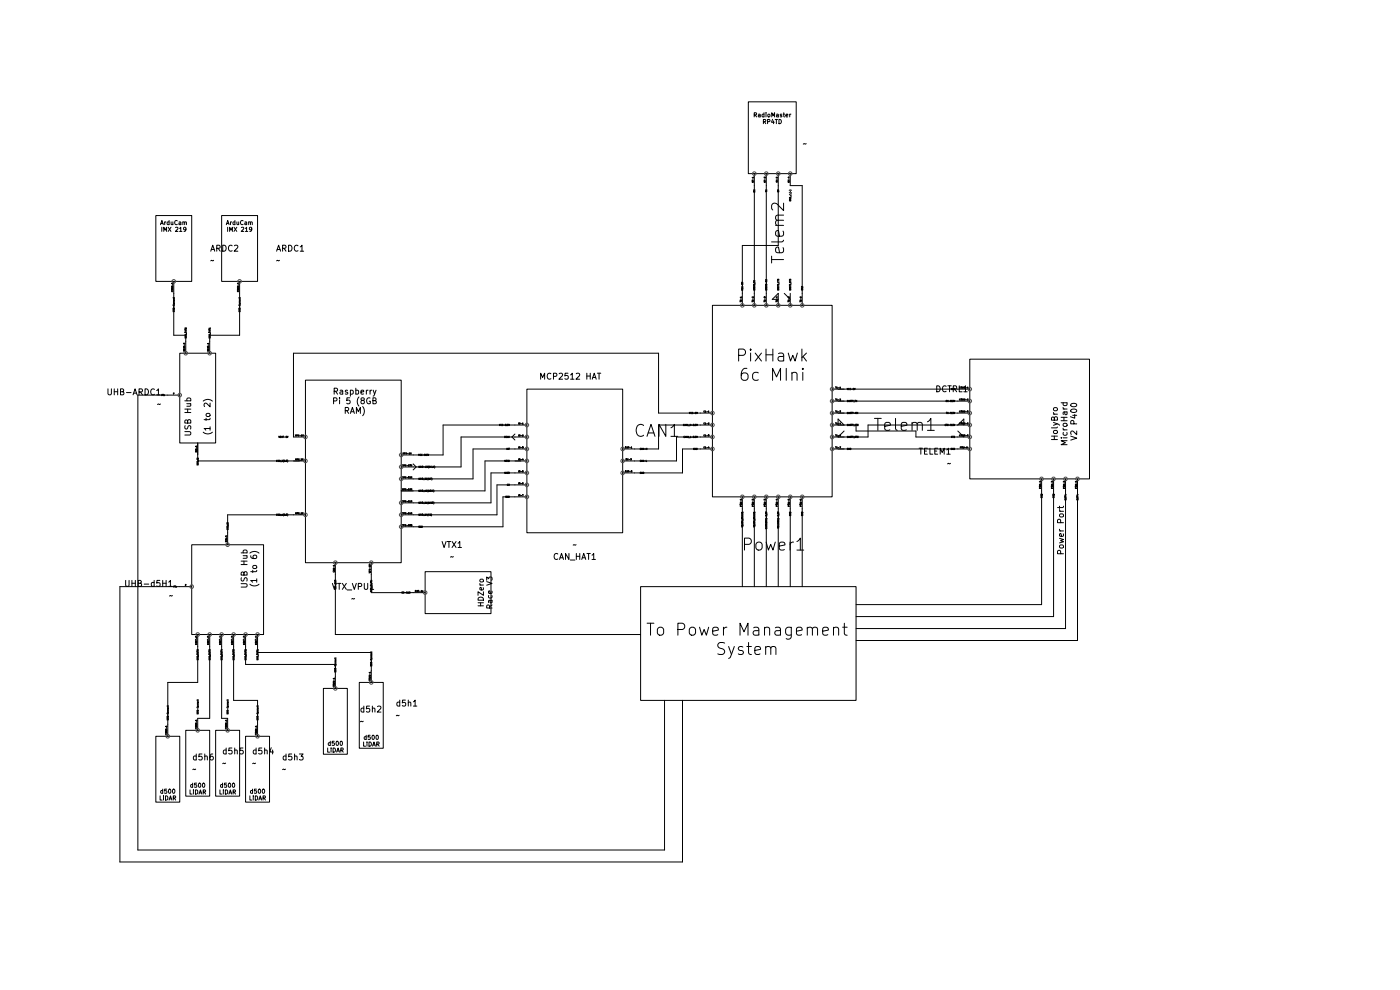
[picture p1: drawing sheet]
(kicad_sch
 (version 20250114)
 (generator "eeschema")
 (generator_version "9.0")
 (paper "A4")
 (lib_symbols
  (symbol "Drone-Components:ArduCam_IMX209"
   (pin_names
    (offset 0.762)) (exclude_from_sim no) (in_bom yes) (on_board yes)
   (property "Reference" "ARDC" (at 0 0 0) (effects (font (size 1.27 1.27))))
   (property "Value" "" (at 0 0 0) (effects (font (size 1.27 1.27))))
   (property "Footprint" "" (at 0 0 0) (effects (font (size 1.27 1.27)) (hide yes)))
   (property "Datasheet" "" (at 0 0 0) (effects (font (size 1.27 1.27)) (hide yes)))
   (property "Description" "" (at 0 0 0) (effects (font (size 1.27 1.27)) (hide yes)))
   (symbol "ArduCam_IMX209_0_1"
    (rectangle (start -3.81 5.08) (end 3.81 -8.89) (stroke (width 0) (type default)) (fill (type none))))
   (symbol "ArduCam_IMX209_1_1"
    (text_box "ArduCam\nIMX 219\n" (at -6.35 5.08 0) (size 12.7 -3.81)
    (margins 1.016 1.016 1.016 1.016) (stroke (width -0.0001) (type solid)) (fill (type none)) (effects (font (size 0.889 0.889)) (justify top)))
    (pin bidirectional line (at 0 -8.89 270) (length 2.54) (name "USB-Connect" (effects (font (size 0.3048 0.3048)))) (number "COMM-1" (effects (font (size 0.3048 0.3048))))))
   (embedded_fonts no))
  (symbol "Drone-Components:CAN_HAT"
   (pin_names
    (offset 1.016)) (exclude_from_sim no) (in_bom yes) (on_board yes)
   (property "Reference" "CAN_HAT" (at -0.635 22.86 0) (effects (font (size 1.27 1.27))))
   (property "Value" "" (at 0 0 0) (effects (font (size 1.27 1.27))))
   (property "Footprint" "" (at 0 0 0) (effects (font (size 1.27 1.27)) (hide yes)))
   (property "Datasheet" "" (at 0 0 0) (effects (font (size 1.27 1.27)) (hide yes)))
   (property "Description" "" (at 0 0 0) (effects (font (size 1.27 1.27)) (hide yes)))
   (symbol "CAN_HAT_0_1"
    (rectangle (start 9.525 -3.81) (end -10.795 26.67) (stroke (width 0) (type solid)) (fill (type none))))
   (symbol "CAN_HAT_1_1"
    (text_box "MCP2512 HAT\n" (at -8.255 1.905 0) (size 17.145 -10.16)
    (margins 1.016 1.016 1.016 1.016) (stroke (width -0.0001) (type solid)) (fill (type none)) (effects (font (size 1.27 1.27)) (justify top)))
    (pin power_out line (at -10.795 13.97 180) (length 2.54) (name "GND" (effects (font (size 0.3048 0.3048)))) (number "OUT-3" (effects (font (size 0.3048 0.3048)))))
    (pin bidirectional line (at -10.795 11.43 180) (length 2.54) (name "CAN-L" (effects (font (size 0.3048 0.3048)))) (number "OU-3" (effects (font (size 0.3048 0.3048)))))
    (pin bidirectional line (at -10.795 8.89 180) (length 2.54) (name "CAN-H" (effects (font (size 0.3048 0.3048)))) (number "OUT-1" (effects (font (size 0.3048 0.3048)))))
    (pin power_in line (at 9.525 19.05 0) (length 2.54) (name "GND" (effects (font (size 0.3048 0.3048)))) (number "IN-7" (effects (font (size 0.3048 0.3048)))))
    (pin passive line (at 9.525 16.51 0) (length 2.54) (name "CS" (effects (font (size 0.3048 0.3048)))) (number "IN-6" (effects (font (size 0.3048 0.3048)))))
    (pin output line (at 9.525 13.97 0) (length 2.54) (name "MISO" (effects (font (size 0.3048 0.3048)))) (number "IN-5" (effects (font (size 0.3048 0.3048)))))
    (pin input line (at 9.525 11.43 0) (length 2.54) (name "MOSI" (effects (font (size 0.3048 0.3048)))) (number "IN-4" (effects (font (size 0.3048 0.3048)))))
    (pin bidirectional line (at 9.525 8.89 0) (length 2.54) (name "INT" (effects (font (size 0.3048 0.3048)))) (number "IN-3" (effects (font (size 0.3048 0.3048)))))
    (pin passive clock (at 9.525 6.35 0) (length 2.54) (name "SCLK" (effects (font (size 0.3048 0.3048)))) (number "IN-2" (effects (font (size 0.3048 0.3048)))))
    (pin power_in line (at 9.525 3.81 0) (length 2.54) (name "VCC-3.3V" (effects (font (size 0.3048 0.3048)))) (number "IN-1" (effects (font (size 0.3048 0.3048))))))
   (embedded_fonts no))
  (symbol "Drone-Components:PixHawk_6c_Mini" (exclude_from_sim no) (in_bom yes) (on_board yes)
   (property "Reference" "DCTRL" (at 0 0 0) (effects (font (size 1.27 1.27))))
   (property "Value" "" (at 0 0 0) (effects (font (size 1.27 1.27))))
   (property "Footprint" "" (at 0 0 0) (effects (font (size 1.27 1.27)) (hide yes)))
   (property "Datasheet" "" (at 0 0 0) (effects (font (size 1.27 1.27)) (hide yes)))
   (property "Description" "" (at 0 0 0) (effects (font (size 1.27 1.27)) (hide yes)))
   (symbol "PixHawk_6c_Mini_1_1"
    (rectangle (start -12.7 27.94) (end 12.7 -12.7) (stroke (width 0) (type solid)) (fill (type none)))
    (text "PixHawk\n6c MIni" (at 0 15.24 0) (effects (font (size 2.54 2.54))))
    (text_box "CAN1\n" (at -30.48 3.81 0) (size 12.7 -2.54)
    (margins 1.016 1.016 1.016 1.016) (stroke (width -0.0001) (type solid)) (fill (type color) (color 0 0 0 0)) (effects (font (size 2.54 2.54)) (justify left top)))
    (text_box "Power1" (at -7.62 -20.32 0) (size 12.7 -2.54)
    (margins 1.016 1.016 1.016 1.016) (stroke (width -0.0001) (type solid)) (fill (type color) (color 0 0 0 0)) (effects (font (size 2.54 2.54)) (justify left top)))
    (text_box "Telem2\n\n" (at -1.27 35.56 90) (size 2.54 12.7)
    (margins 1.016 1.016 1.016 1.016) (stroke (width -0.0001) (type solid)) (fill (type color) (color 0 0 0 0)) (effects (font (size 2.54 2.54)) (justify left top)))
    (text_box "Telem1\n" (at 20.32 5.08 0) (size 12.7 -2.54)
    (margins 1.016 1.016 1.016 1.016) (stroke (width -0.0001) (type solid)) (fill (type color) (color 0 0 0 0)) (effects (font (size 2.54 2.54)) (justify left top)))
    (pin power_in line (at -12.7 5.08 180) (length 2.54) (name "VCC-5V" (effects (font (size 0.3048 0.3048)))) (number "C1-1" (effects (font (size 0.3048 0.3048)))))
    (pin bidirectional line (at -12.7 2.54 180) (length 2.54) (name "CAN1_H-3.3V" (effects (font (size 0.3048 0.3048)))) (number "C1-2" (effects (font (size 0.3048 0.3048)))))
    (pin bidirectional line (at -12.7 0 180) (length 2.54) (name "CAN1_L-3.3V" (effects (font (size 0.3048 0.3048)))) (number "C1-3" (effects (font (size 0.3048 0.3048)))))
    (pin power_in line (at -12.7 -2.54 180) (length 2.54) (name "GND" (effects (font (size 0.3048 0.3048)))) (number "C1-4" (effects (font (size 0.3048 0.3048)))))
    (pin power_in line (at -6.35 27.94 90) (length 2.54) (name "VCC-5V" (effects (font (size 0.3048 0.3048)))) (number "T2-1" (effects (font (size 0.3048 0.3048)))))
    (pin power_in line (at -6.35 -12.7 270) (length 2.54) (name "VDD5V_BRICK1" (effects (font (size 0.3048 0.3048)))) (number "POW-1" (effects (font (size 0.3048 0.3048)))))
    (pin output line (at -3.81 27.94 90) (length 2.54) (name "UART5_TX" (effects (font (size 0.3048 0.3048)))) (number "T2-2" (effects (font (size 0.3048 0.3048)))))
    (pin power_in line (at -3.81 -12.7 270) (length 2.54) (name "VDD5V_BRICK1" (effects (font (size 0.3048 0.3048)))) (number "POW-2" (effects (font (size 0.3048 0.3048)))))
    (pin input line (at -1.27 27.94 90) (length 2.54) (name "UART5-RX" (effects (font (size 0.3048 0.3048)))) (number "T2-3" (effects (font (size 0.3048 0.3048)))))
    (pin power_in line (at -1.27 -12.7 270) (length 2.54) (name "CURRENT1-3.3V" (effects (font (size 0.3048 0.3048)))) (number "POW-3" (effects (font (size 0.3048 0.3048)))))
    (pin passive input_low (at 1.27 27.94 90) (length 2.54) (name "UART5_CTS" (effects (font (size 0.3048 0.3048)))) (number "T2-4" (effects (font (size 0.3048 0.3048)))))
    (pin power_in line (at 1.27 -12.7 270) (length 2.54) (name "VOLTAGE1-3.3V" (effects (font (size 0.3048 0.3048)))) (number "POW-4" (effects (font (size 0.3048 0.3048)))))
    (pin passive output_low (at 3.81 27.94 90) (length 2.54) (name "UART5_RTS" (effects (font (size 0.3048 0.3048)))) (number "T2-5" (effects (font (size 0.3048 0.3048)))))
    (pin power_in line (at 3.81 -12.7 270) (length 2.54) (name "GND" (effects (font (size 0.3048 0.3048)))) (number "POW-5" (effects (font (size 0.3048 0.3048)))))
    (pin power_in line (at 6.35 27.94 90) (length 2.54) (name "GND" (effects (font (size 0.3048 0.3048)))) (number "T2-6" (effects (font (size 0.3048 0.3048)))))
    (pin power_in line (at 6.35 -12.7 270) (length 2.54) (name "GND" (effects (font (size 0.3048 0.3048)))) (number "POW-6" (effects (font (size 0.3048 0.3048)))))
    (pin power_in line (at 12.7 10.16 0) (length 2.54) (name "VCC-5V" (effects (font (size 0.3048 0.3048)))) (number "T1-1" (effects (font (size 0.3048 0.3048)))))
    (pin output line (at 12.7 7.62 0) (length 2.54) (name "UART7_TX" (effects (font (size 0.3048 0.3048)))) (number "T1-2" (effects (font (size 0.3048 0.3048)))))
    (pin input line (at 12.7 5.08 0) (length 2.54) (name "UART7-RX" (effects (font (size 0.3048 0.3048)))) (number "T1-3" (effects (font (size 0.3048 0.3048)))))
    (pin passive input_low (at 12.7 2.54 0) (length 2.54) (name "UART7_CTS" (effects (font (size 0.3048 0.3048)))) (number "T1-4" (effects (font (size 0.3048 0.3048)))))
    (pin passive output_low (at 12.7 0 0) (length 2.54) (name "UART7_RTS" (effects (font (size 0.3048 0.3048)))) (number "T1-4" (effects (font (size 0.3048 0.3048)))))
    (pin power_in line (at 12.7 -2.54 0) (length 2.54) (name "GND" (effects (font (size 0.3048 0.3048)))) (number "T1-7" (effects (font (size 0.3048 0.3048))))))
   (embedded_fonts no))
  (symbol "Drone-Components:RF_Receiver"
   (pin_names
    (offset 0.762)) (exclude_from_sim no) (in_bom yes) (on_board yes)
   (property "Reference" "RF-RX" (at 0 0 0) (effects (font (size 1.27 1.27)) (hide yes)))
   (property "Value" "" (at 0 0 0) (effects (font (size 1.27 1.27))))
   (property "Footprint" "" (at 0 0 0) (effects (font (size 1.27 1.27)) (hide yes)))
   (property "Datasheet" "" (at 0 0 0) (effects (font (size 1.27 1.27)) (hide yes)))
   (property "Description" "" (at 0 0 0) (effects (font (size 1.27 1.27)) (hide yes)))
   (symbol "RF_Receiver_0_1"
    (rectangle (start -5.08 6.35) (end 5.08 -8.89) (stroke (width 0) (type default)) (fill (type none))))
   (symbol "RF_Receiver_1_1"
    (text_box "RadioMaster\nRP4TD" (at -3.81 5.08 0) (size 7.62 -10.16)
    (margins 1.016 1.016 1.016 1.016) (stroke (width -0.0001) (type solid)) (fill (type none)) (effects (font (size 0.889 0.889)) (justify top)))
    (pin input line (at -3.81 -8.89 270) (length 2.54) (name "RX" (effects (font (size 0.3048 0.3048)))) (number "RF-1" (effects (font (size 0.3048 0.3048)))))
    (pin input line (at -1.27 -8.89 270) (length 2.54) (name "TX" (effects (font (size 0.3048 0.3048)))) (number "RF-2" (effects (font (size 0.3048 0.3048)))))
    (pin power_in line (at 1.27 -8.89 270) (length 2.54) (name "5V" (effects (font (size 0.3048 0.3048)))) (number "RX-3" (effects (font (size 0.2794 0.2794)))))
    (pin power_in line (at 3.81 -8.89 270) (length 2.54) (name "GND_/_(-)" (effects (font (size 0.3048 0.3048)))) (number "RX-4" (effects (font (size 0.3048 0.3048))))))
   (embedded_fonts no))
  (symbol "Drone-Components:Telemetry_Module" (exclude_from_sim no) (in_bom yes) (on_board yes)
   (property "Reference" "TELEM" (at 0 0 0) (effects (font (size 1.27 1.27))))
   (property "Value" "" (at 0 0 0) (effects (font (size 1.27 1.27))))
   (property "Footprint" "" (at 0 0 0) (effects (font (size 1.27 1.27)) (hide yes)))
   (property "Datasheet" "" (at 0 0 0) (effects (font (size 1.27 1.27)) (hide yes)))
   (property "Description" "" (at 0 0 0) (effects (font (size 1.27 1.27)) (hide yes)))
   (symbol "Telemetry_Module_1_1"
    (rectangle (start -12.7 12.7) (end 12.7 -12.7) (stroke (width 0) (type solid)) (fill (type none)))
    (text "HolyBro \nMicroHard \nV2 P400" (at 0.508 7.366 0) (effects (font (size 1.27 1.27))))
    (text "Power Port" (at 23.622 6.604 0) (effects (font (size 1.27 1.27))))
    (text_box "" (at -6.35 -13.97 0) (size 0 0)
    (margins 1.016 1.016 1.016 1.016) (stroke (width -0.0001) (type solid)) (fill (type color) (color 0 0 0 0)) (effects (font (size 1.27 1.27)) (justify left top)))
    (pin power_in line (at -6.35 -12.7 270) (length 2.54) (name "VCC" (effects (font (size 0.3048 0.3048)))) (number "COMM-1" (effects (font (size 0.3048 0.3048)))))
    (pin output line (at -3.81 -12.7 270) (length 2.54) (name "RX-3.3V" (effects (font (size 0.3048 0.3048)))) (number "COMM-2" (effects (font (size 0.3048 0.3048)))))
    (pin input line (at -1.27 -12.7 270) (length 2.54) (name "TX-3.3V" (effects (font (size 0.3048 0.3048)))) (number "COMM-3" (effects (font (size 0.3048 0.3048)))))
    (pin passive input_low (at 1.27 -12.7 270) (length 2.54) (name "CTS-3.3V" (effects (font (size 0.3048 0.3048)))) (number "COMM-5" (effects (font (size 0.3048 0.3048)))))
    (pin passive output_low (at 3.81 -12.7 270) (length 2.54) (name "RTS" (effects (font (size 0.3048 0.3048)))) (number "COMM-5" (effects (font (size 0.3048 0.3048)))))
    (pin power_in line (at 6.35 -12.7 270) (length 2.54) (name "GND" (effects (font (size 0.3048 0.3048)))) (number "POW-6" (effects (font (size 0.3048 0.3048)))))
    (pin power_in line (at 12.7 10.16 0) (length 2.54) (name "BATT+" (effects (font (size 0.3048 0.3048)))) (number "POW-1" (effects (font (size 0.3048 0.3048)))))
    (pin power_in line (at 12.7 7.62 0) (length 2.54) (name "BATT+" (effects (font (size 0.3048 0.3048)))) (number "POW-2" (effects (font (size 0.3048 0.3048)))))
    (pin power_in line (at 12.7 5.08 0) (length 2.54) (name "GND" (effects (font (size 0.3048 0.3048)))) (number "POW-3" (effects (font (size 0.3048 0.3048)))))
    (pin power_in line (at 12.7 2.54 0) (length 2.54) (name "GND" (effects (font (size 0.3048 0.3048)))) (number "POW-4" (effects (font (size 0.3048 0.3048))))))
   (embedded_fonts no))
  (symbol "Drone-Components:USB_Hub_(IMX418)" (exclude_from_sim no) (in_bom yes) (on_board yes)
   (property "Reference" "UHB-ARDC" (at 0 0 0) (effects (font (size 1.27 1.27))))
   (property "Value" "" (at 0 0 0) (effects (font (size 1.27 1.27))))
   (property "Footprint" "" (at 0 0 0) (effects (font (size 1.27 1.27)) (hide yes)))
   (property "Datasheet" "" (at 0 0 0) (effects (font (size 1.27 1.27)) (hide yes)))
   (property "Description" "" (at 0 0 0) (effects (font (size 1.27 1.27)) (hide yes)))
   (symbol "USB_Hub_(IMX418)_0_1"
    (rectangle (start -12.7 3.81) (end 6.35 -3.81) (stroke (width 0) (type solid)) (fill (type none))))
   (symbol "USB_Hub_(IMX418)_1_1"
    (text "USB Hub\n\n(1 to 2)" (at -7.112 0 0) (effects (font (size 1.27 1.27))))
    (pin bidirectional line (at -12.7 0 180) (length 2.54) (name "USB_IN" (effects (font (size 0.3048 0.3048)))) (number "UIN-1" (effects (font (size 0.3048 0.3048)))))
    (pin power_in line (at -2.54 -3.81 270) (length 2.54) (name "Pin" (effects (font (size 0.3048 0.3048)))) (number "P" (effects (font (size 0.3048 0.3048)))))
    (pin bidirectional line (at 6.35 2.54 0) (length 2.54) (name "USB_OUT1" (effects (font (size 0.3048 0.3048)))) (number "UOUT-1" (effects (font (size 0.3048 0.3048)))))
    (pin bidirectional line (at 6.35 -2.54 0) (length 2.54) (name "USB_OUT2" (effects (font (size 0.3048 0.3048)))) (number "UOUT-2" (effects (font (size 0.3048 0.3048))))))
   (embedded_fonts no))
  (symbol "Drone-Components:USB_Hub_(d500)" (exclude_from_sim no) (in_bom yes) (on_board yes)
   (property "Reference" "UHB-d5H" (at 0 0 0) (effects (font (size 1.27 1.27))))
   (property "Value" "" (at 0 0 0) (effects (font (size 1.27 1.27))))
   (property "Footprint" "" (at 0 0 0) (effects (font (size 1.27 1.27)) (hide yes)))
   (property "Datasheet" "" (at 0 0 0) (effects (font (size 1.27 1.27)) (hide yes)))
   (property "Description" "" (at 0 0 0) (effects (font (size 1.27 1.27)) (hide yes)))
   (symbol "USB_Hub_(d500)_0_1"
    (rectangle (start -12.7 7.62) (end 6.35 -7.62) (stroke (width 0) (type solid)) (fill (type none))))
   (symbol "USB_Hub_(d500)_1_1"
    (text "USB Hub\n(1 to 6)" (at -7.62 4.572 0) (effects (font (size 1.27 1.27))))
    (pin bidirectional line (at -12.7 0 180) (length 2.54) (name "USB_IN" (effects (font (size 0.3048 0.3048)))) (number "UIN-1" (effects (font (size 0.3048 0.3048)))))
    (pin power_in line (at -3.81 -7.62 270) (length 2.54) (name "Pin" (effects (font (size 0.3048 0.3048)))) (number "P" (effects (font (size 0.3048 0.3048)))))
    (pin bidirectional line (at 6.35 6.35 0) (length 2.54) (name "USB_OUT1" (effects (font (size 0.3048 0.3048)))) (number "UOUT-1" (effects (font (size 0.3048 0.3048)))))
    (pin bidirectional line (at 6.35 3.81 0) (length 2.54) (name "USB_OUT2" (effects (font (size 0.3048 0.3048)))) (number "UOUT-2" (effects (font (size 0.3048 0.3048)))))
    (pin bidirectional line (at 6.35 1.27 0) (length 2.54) (name "USB_OUT3" (effects (font (size 0.3048 0.3048)))) (number "UOUT-3" (effects (font (size 0.3048 0.3048)))))
    (pin bidirectional line (at 6.35 -1.27 0) (length 2.54) (name "USB_OUT4" (effects (font (size 0.3048 0.3048)))) (number "UOUT-4" (effects (font (size 0.3048 0.3048)))))
    (pin bidirectional line (at 6.35 -3.81 0) (length 2.54) (name "USB_OUT5" (effects (font (size 0.3048 0.3048)))) (number "UOUT-5" (effects (font (size 0.3048 0.3048)))))
    (pin bidirectional line (at 6.35 -6.35 0) (length 2.54) (name "USB_OUT6" (effects (font (size 0.3048 0.3048)))) (number "UOUT-6" (effects (font (size 0.3048 0.3048))))))
   (embedded_fonts no))
  (symbol "Drone-Components:VTX" (exclude_from_sim no) (in_bom yes) (on_board yes)
   (property "Reference" "VTX" (at 0 8.382 0) (effects (font (size 1.27 1.27))))
   (property "Value" "" (at 0 0 0) (effects (font (size 1.27 1.27))))
   (property "Footprint" "" (at 0 0 0) (effects (font (size 1.27 1.27)) (hide yes)))
   (property "Datasheet" "" (at 0 0 0) (effects (font (size 1.27 1.27)) (hide yes)))
   (property "Description" "" (at 0 0 0) (effects (font (size 1.27 1.27)) (hide yes)))
   (symbol "VTX_0_1"
    (rectangle (start -4.445 13.97) (end 4.445 0) (stroke (width 0) (type solid)) (fill (type none))))
   (symbol "VTX_1_1"
    (text_box "HDZero\nRace V3" (at -5.08 13.97 0) (size 10.16 -3.81)
    (margins 1.016 1.016 1.016 1.016) (stroke (width -0.0001) (type solid)) (fill (type none)) (effects (font (size 1.143 1.143)) (justify top)))
    (pin bidirectional line (at 0 0 270) (length 2.54) (name "CS-CAM" (effects (font (size 0.3048 0.3048)))) (number "OUT-4p" (effects (font (size 0.3048 0.3048))))))
   (embedded_fonts no))
  (symbol "Drone-Components:Video_Unit"
   (pin_names
    (offset 1.016)) (exclude_from_sim no) (in_bom yes) (on_board yes)
   (property "Reference" "VTX_VPU" (at 0 0 0) (effects (font (size 1.27 1.27))))
   (property "Value" "" (at 0 0 0) (effects (font (size 1.27 1.27))))
   (property "Footprint" "" (at 0 0 0) (effects (font (size 1.27 1.27)) (hide yes)))
   (property "Datasheet" "" (at 0 0 0) (effects (font (size 1.27 1.27)) (hide yes)))
   (property "Description" "" (at 0 0 0) (effects (font (size 1.27 1.27)) (hide yes)))
   (symbol "Video_Unit_0_1"
    (rectangle (start -10.16 23.495) (end 10.16 -15.24) (stroke (width 0) (type solid)) (fill (type none))))
   (symbol "Video_Unit_1_1"
    (text_box "Raspberry\nPi 5 (8GB\nRAM)" (at -8.89 22.86 0) (size 17.145 -10.16)
    (margins 1.016 1.016 1.016 1.016) (stroke (width -0.0001) (type solid)) (fill (type none)) (effects (font (size 1.27 1.27)) (justify top)))
    (pin output line (at -10.16 7.62 180) (length 2.54) (name "VCC-3.3V" (effects (font (size 0.3048 0.3048)))) (number "VPU-1G" (effects (font (size 0.3048 0.3048)))))
    (pin passive clock (at -10.16 5.08 180) (length 2.54) (name "GPIO-23(SCLK)" (effects (font (size 0.3048 0.3048)))) (number "VPU-23G" (effects (font (size 0.3048 0.3048)))))
    (pin bidirectional line (at -10.16 2.54 180) (length 2.54) (name "GPIO_32(INT)" (effects (font (size 0.3048 0.3048)))) (number "VPU-32G" (effects (font (size 0.3048 0.3048)))))
    (pin input line (at -10.16 0 180) (length 2.54) (name "GPIO_19(MOSI)" (effects (font (size 0.3048 0.3048)))) (number "VPU-19G" (effects (font (size 0.3048 0.3048)))))
    (pin output line (at -10.16 -2.54 180) (length 2.54) (name "GPIO_21(MISO)" (effects (font (size 0.3048 0.3048)))) (number "VPU-21G" (effects (font (size 0.3048 0.3048)))))
    (pin passive line (at -10.16 -5.08 180) (length 2.54) (name "GPIO_24(CS)" (effects (font (size 0.3048 0.3048)))) (number "VPU-24G" (effects (font (size 0.3048 0.3048)))))
    (pin power_in line (at -10.16 -7.62 180) (length 2.54) (name "GND" (effects (font (size 0.3048 0.3048)))) (number "VPU-GND" (effects (font (size 0.3048 0.3048)))))
    (pin power_in line (at -3.81 -15.24 270) (length 2.54) (name "USB_C-Pin" (effects (font (size 0.3048 0.3048)))) (number "VPU-UP" (effects (font (size 0.3048 0.3048)))))
    (pin bidirectional line (at 3.81 -15.24 270) (length 2.54) (name "CSI-CAM" (effects (font (size 0.3048 0.3048)))) (number "CAM-1" (effects (font (size 0.3048 0.3048)))))
    (pin bidirectional line (at 10.16 11.43 0) (length 2.54) (name "VOUT-5V" (effects (font (size 0.3048 0.3048)))) (number "VPU-2G" (effects (font (size 0.3048 0.3048)))))
    (pin bidirectional line (at 10.16 6.35 0) (length 2.54) (name "USB_2(3.0)" (effects (font (size 0.3048 0.3048)))) (number "VPU_2U" (effects (font (size 0.3048 0.3048)))))
    (pin bidirectional line (at 10.16 -5.08 0) (length 2.54) (name "USB_1(3.0)" (effects (font (size 0.3048 0.3048)))) (number "VPU_1U" (effects (font (size 0.3048 0.3048))))))
   (embedded_fonts no))
  (symbol "Drone-Components:d500"
   (pin_names
    (offset 0.762)) (exclude_from_sim no) (in_bom yes) (on_board yes)
   (property "Reference" "d5h" (at 0 0 0) (effects (font (size 1.27 1.27))))
   (property "Value" "" (at 0 0 0) (effects (font (size 1.27 1.27))))
   (property "Footprint" "" (at 0 0 0) (effects (font (size 1.27 1.27)) (hide yes)))
   (property "Datasheet" "" (at 0 0 0) (effects (font (size 1.27 1.27)) (hide yes)))
   (property "Description" "" (at 0 0 0) (effects (font (size 1.27 1.27)) (hide yes)))
   (symbol "d500_0_1"
    (rectangle (start -2.54 5.08) (end 2.54 -8.89) (stroke (width 0) (type default)) (fill (type none))))
   (symbol "d500_1_1"
    (text_box "d500\nLiDAR\n" (at -3.81 5.08 0) (size 7.62 -3.81)
    (margins 1.016 1.016 1.016 1.016) (stroke (width -0.0001) (type solid)) (fill (type none)) (effects (font (size 0.889 0.889)) (justify top)))
    (pin bidirectional line (at 0 -8.89 270) (length 2.54) (name "USB-Connect" (effects (font (size 0.3048 0.3048)))) (number "COMM-1" (effects (font (size 0.3048 0.3048))))))
   (embedded_fonts no))
  (symbol "d500_1"
   (pin_names
    (offset 0.762)) (exclude_from_sim no) (in_bom yes) (on_board yes)
   (property "Reference" "d5h" (at 0 0 0) (effects (font (size 1.27 1.27))))
   (property "Value" "" (at 0 0 0) (effects (font (size 1.27 1.27))))
   (property "Footprint" "" (at 0 0 0) (effects (font (size 1.27 1.27)) (hide yes)))
   (property "Datasheet" "" (at 0 0 0) (effects (font (size 1.27 1.27)) (hide yes)))
   (property "Description" "" (at 0 0 0) (effects (font (size 1.27 1.27)) (hide yes)))
   (symbol "d500_1_0_1"
    (rectangle (start -2.54 5.08) (end 2.54 -8.89) (stroke (width 0) (type default)) (fill (type none))))
   (symbol "d500_1_1_1"
    (text_box "d500\nLiDAR\n" (at -3.81 5.08 0) (size 7.62 -3.81)
    (margins 1.016 1.016 1.016 1.016) (stroke (width -0.0001) (type solid)) (fill (type none)) (effects (font (size 0.889 0.889)) (justify top)))
    (pin bidirectional line (at 0 -8.89 270) (length 2.54) (name "USB-Connect" (effects (font (size 0.3048 0.3048)))) (number "COMM-1" (effects (font (size 0.3048 0.3048))))))
   (embedded_fonts no)))
 (rectangle
  (start 135.89 124.46)
  (end 181.61 148.59)
  (stroke (width 0) (type default))
  (fill (type none)))
 (text "To Power Management\nSystem"
  (exclude_from_sim no)
  (at 158.496 135.89 0)
  (effects (font (size 2.54 2.54))))
 (wire
  (pts (xy 41.91 137.16) (xy 41.91 144.78))
  (stroke (width 0) (type default)))
 (wire
  (pts (xy 54.61 148.59) (xy 54.61 153.67))
  (stroke (width 0) (type default)))
 (wire
  (pts (xy 167.64 107.95) (xy 167.64 124.46))
  (stroke (width 0) (type default)))
 (wire
  (pts (xy 62.23 92.71) (xy 62.23 74.93))
  (stroke (width 0) (type default)))
 (wire
  (pts (xy 177.8 87.63) (xy 203.2 87.63))
  (stroke (width 0) (type default)))
 (wire
  (pts (xy 177.8 85.09) (xy 203.2 85.09))
  (stroke (width 0) (type default)))
 (wire
  (pts (xy 177.8 95.25) (xy 203.2 95.25))
  (stroke (width 0) (type default)))
 (wire
  (pts (xy 44.45 71.12) (xy 44.45 72.39))
  (stroke (width 0) (type default)))
 (wire
  (pts (xy 71.12 134.62) (xy 135.89 134.62))
  (stroke (width 0) (type default)))
 (wire
  (pts (xy 105.41 102.87) (xy 105.41 109.22))
  (stroke (width 0) (type default)))
 (wire
  (pts (xy 36.83 71.12) (xy 39.37 71.12))
  (stroke (width 0) (type default)))
 (wire
  (pts (xy 226.06 104.14) (xy 226.06 133.35))
  (stroke (width 0) (type default)))
 (wire
  (pts (xy 181.61 135.89) (xy 228.6 135.89))
  (stroke (width 0) (type default)))
 (wire
  (pts (xy 62.23 74.93) (xy 139.7 74.93))
  (stroke (width 0) (type default)))
 (wire
  (pts (xy 170.18 107.95) (xy 170.18 124.46))
  (stroke (width 0) (type default)))
 (wire
  (pts (xy 48.26 109.22) (xy 48.26 113.03))
  (stroke (width 0) (type default)))
 (wire
  (pts (xy 52.07 137.16) (xy 52.07 140.97))
  (stroke (width 0) (type default)))
 (wire
  (pts (xy 54.61 137.16) (xy 54.61 138.43))
  (stroke (width 0) (type default)))
 (wire
  (pts (xy 139.7 87.63) (xy 148.59 87.63))
  (stroke (width 0) (type default)))
 (wire
  (pts (xy 109.22 92.71) (xy 97.79 92.71))
  (stroke (width 0) (type default)))
 (wire
  (pts (xy 41.91 152.4) (xy 44.45 152.4))
  (stroke (width 0) (type default)))
 (wire
  (pts (xy 170.18 39.37) (xy 170.18 62.23))
  (stroke (width 0) (type default)))
 (wire
  (pts (xy 139.7 90.17) (xy 148.59 90.17))
  (stroke (width 0) (type default)))
 (wire
  (pts (xy 87.63 125.73) (xy 78.74 125.73))
  (stroke (width 0) (type default)))
 (wire
  (pts (xy 162.56 39.37) (xy 162.56 62.23))
  (stroke (width 0) (type default)))
 (wire
  (pts (xy 109.22 95.25) (xy 100.33 95.25))
  (stroke (width 0) (type default)))
 (wire
  (pts (xy 41.91 97.79) (xy 63.5 97.79))
  (stroke (width 0) (type default)))
 (wire
  (pts (xy 181.61 130.81) (xy 223.52 130.81))
  (stroke (width 0) (type default)))
 (wire
  (pts (xy 162.56 107.95) (xy 162.56 124.46))
  (stroke (width 0) (type default)))
 (wire
  (pts (xy 165.1 39.37) (xy 165.1 52.07))
  (stroke (width 0) (type default)))
 (wire
  (pts (xy 157.48 52.07) (xy 157.48 62.23))
  (stroke (width 0) (type default)))
 (wire
  (pts (xy 93.98 90.17) (xy 93.98 96.52))
  (stroke (width 0) (type default)))
 (wire
  (pts (xy 49.53 137.16) (xy 49.53 148.59))
  (stroke (width 0) (type default)))
 (wire
  (pts (xy 139.7 74.93) (xy 139.7 87.63))
  (stroke (width 0) (type default)))
 (wire
  (pts (xy 203.2 90.17) (xy 184.15 90.17))
  (stroke (width 0) (type default)))
 (wire
  (pts (xy 194.31 91.44) (xy 194.31 92.71))
  (stroke (width 0) (type default)))
 (wire
  (pts (xy 49.53 148.59) (xy 54.61 148.59))
  (stroke (width 0) (type default)))
 (wire
  (pts (xy 100.33 95.25) (xy 100.33 101.6))
  (stroke (width 0) (type default)))
 (wire
  (pts (xy 87.63 109.22) (xy 105.41 109.22))
  (stroke (width 0) (type default)))
 (wire
  (pts (xy 50.8 71.12) (xy 44.45 71.12))
  (stroke (width 0) (type default)))
 (wire
  (pts (xy 71.12 121.92) (xy 71.12 134.62))
  (stroke (width 0) (type default)))
 (wire
  (pts (xy 144.78 100.33) (xy 144.78 95.25))
  (stroke (width 0) (type default)))
 (wire
  (pts (xy 87.63 96.52) (xy 93.98 96.52))
  (stroke (width 0) (type default)))
 (wire
  (pts (xy 144.78 95.25) (xy 148.59 95.25))
  (stroke (width 0) (type default)))
 (wire
  (pts (xy 52.07 140.97) (xy 71.12 140.97))
  (stroke (width 0) (type default)))
 (wire
  (pts (xy 181.61 128.27) (xy 220.98 128.27))
  (stroke (width 0) (type default)))
 (wire
  (pts (xy 35.56 144.78) (xy 35.56 153.67))
  (stroke (width 0) (type default)))
 (wire
  (pts (xy 165.1 52.07) (xy 157.48 52.07))
  (stroke (width 0) (type default)))
 (wire
  (pts (xy 167.64 39.37) (xy 170.18 39.37))
  (stroke (width 0) (type default)))
 (wire
  (pts (xy 194.31 92.71) (xy 203.2 92.71))
  (stroke (width 0) (type default)))
 (wire
  (pts (xy 143.51 97.79) (xy 143.51 92.71))
  (stroke (width 0) (type default)))
 (wire
  (pts (xy 181.61 133.35) (xy 226.06 133.35))
  (stroke (width 0) (type default)))
 (wire
  (pts (xy 139.7 95.25) (xy 139.7 90.17))
  (stroke (width 0) (type default)))
 (wire
  (pts (xy 78.74 138.43) (xy 78.74 142.24))
  (stroke (width 0) (type default)))
 (wire
  (pts (xy 39.37 71.12) (xy 39.37 72.39))
  (stroke (width 0) (type default)))
 (wire
  (pts (xy 220.98 104.14) (xy 220.98 128.27))
  (stroke (width 0) (type default)))
 (wire
  (pts (xy 160.02 107.95) (xy 160.02 124.46))
  (stroke (width 0) (type default)))
 (wire
  (pts (xy 134.62 97.79) (xy 143.51 97.79))
  (stroke (width 0) (type default)))
 (wire
  (pts (xy 97.79 92.71) (xy 97.79 99.06))
  (stroke (width 0) (type default)))
 (wire
  (pts (xy 134.62 95.25) (xy 139.7 95.25))
  (stroke (width 0) (type default)))
 (wire
  (pts (xy 44.45 137.16) (xy 44.45 152.4))
  (stroke (width 0) (type default)))
 (wire
  (pts (xy 184.15 90.17) (xy 184.15 92.71))
  (stroke (width 0) (type default)))
 (wire
  (pts (xy 87.63 111.76) (xy 106.68 111.76))
  (stroke (width 0) (type default)))
 (wire
  (pts (xy 87.63 99.06) (xy 97.79 99.06))
  (stroke (width 0) (type default)))
 (wire
  (pts (xy 109.22 90.17) (xy 93.98 90.17))
  (stroke (width 0) (type default)))
 (wire
  (pts (xy 46.99 137.16) (xy 46.99 152.4))
  (stroke (width 0) (type default)))
 (wire
  (pts (xy 181.61 90.17) (xy 181.61 91.44))
  (stroke (width 0) (type default)))
 (wire
  (pts (xy 223.52 104.14) (xy 223.52 130.81))
  (stroke (width 0) (type default)))
 (wire
  (pts (xy 87.63 106.68) (xy 104.14 106.68))
  (stroke (width 0) (type default)))
 (wire
  (pts (xy 102.87 97.79) (xy 102.87 104.14))
  (stroke (width 0) (type default)))
 (wire
  (pts (xy 165.1 107.95) (xy 165.1 124.46))
  (stroke (width 0) (type default)))
 (wire
  (pts (xy 177.8 90.17) (xy 181.61 90.17))
  (stroke (width 0) (type default)))
 (wire
  (pts (xy 109.22 100.33) (xy 104.14 100.33))
  (stroke (width 0) (type default)))
 (wire
  (pts (xy 50.8 62.23) (xy 50.8 71.12))
  (stroke (width 0) (type default)))
 (wire
  (pts (xy 157.48 107.95) (xy 157.48 124.46))
  (stroke (width 0) (type default)))
 (wire
  (pts (xy 134.62 100.33) (xy 144.78 100.33))
  (stroke (width 0) (type default)))
 (wire
  (pts (xy 109.22 102.87) (xy 105.41 102.87))
  (stroke (width 0) (type default)))
 (wire
  (pts (xy 46.99 152.4) (xy 48.26 152.4))
  (stroke (width 0) (type default)))
 (wire
  (pts (xy 41.91 144.78) (xy 35.56 144.78))
  (stroke (width 0) (type default)))
 (wire
  (pts (xy 110.49 97.79) (xy 102.87 97.79))
  (stroke (width 0) (type default)))
 (wire
  (pts (xy 78.74 121.92) (xy 78.74 125.73))
  (stroke (width 0) (type default)))
 (wire
  (pts (xy 160.02 39.37) (xy 160.02 62.23))
  (stroke (width 0) (type default)))
 (wire
  (pts (xy 177.8 92.71) (xy 184.15 92.71))
  (stroke (width 0) (type default)))
 (wire
  (pts (xy 177.8 82.55) (xy 203.2 82.55))
  (stroke (width 0) (type default)))
 (wire
  (pts (xy 106.68 105.41) (xy 106.68 111.76))
  (stroke (width 0) (type default)))
 (wire
  (pts (xy 143.51 92.71) (xy 148.59 92.71))
  (stroke (width 0) (type default)))
 (wire
  (pts (xy 41.91 93.98) (xy 41.91 97.79))
  (stroke (width 0) (type default)))
 (wire
  (pts (xy 71.12 140.97) (xy 71.12 143.51))
  (stroke (width 0) (type default)))
 (wire
  (pts (xy 54.61 138.43) (xy 78.74 138.43))
  (stroke (width 0) (type default)))
 (wire
  (pts (xy 181.61 91.44) (xy 194.31 91.44))
  (stroke (width 0) (type default)))
 (wire
  (pts (xy 87.63 101.6) (xy 100.33 101.6))
  (stroke (width 0) (type default)))
 (wire
  (pts (xy 104.14 100.33) (xy 104.14 106.68))
  (stroke (width 0) (type default)))
 (wire
  (pts (xy 228.6 104.14) (xy 228.6 135.89))
  (stroke (width 0) (type default)))
 (wire
  (pts (xy 109.22 105.41) (xy 106.68 105.41))
  (stroke (width 0) (type default)))
 (wire
  (pts (xy 36.83 62.23) (xy 36.83 71.12))
  (stroke (width 0) (type default)))
 (wire
  (pts (xy 62.23 109.22) (xy 48.26 109.22))
  (stroke (width 0) (type default)))
 (wire
  (pts (xy 85.09 104.14) (xy 102.87 104.14))
  (stroke (width 0) (type default)))
 (symbol
  (lib_id "Drone-Components:RF_Receiver")
  (at 163.83 27.94 0)
  (unit 1)
  (exclude_from_sim no)
  (in_bom yes)
  (on_board yes)
  (dnp no)
  (fields_autoplaced yes)
  (property "Reference" "RF-RX1" (at 163.83 27.94 0) (effects (font (size 1.27 1.27)) (hide yes)))
  (property "Value" "~" (at 170.18 30.4799 0) (effects (font (size 1.27 1.27)) (justify left)))
  (property "Footprint" "" (at 163.83 27.94 0) (effects (font (size 1.27 1.27)) (hide yes)))
  (property "Datasheet" "" (at 163.83 27.94 0) (effects (font (size 1.27 1.27)) (hide yes)))
  (property "Description" "" (at 163.83 27.94 0) (effects (font (size 1.27 1.27)) (hide yes)))
  (pin "RX-4")
  (pin "RF-1")
  (pin "RF-2")
  (pin "RX-3"))
 (symbol
  (lib_name "d500_1")
  (lib_id "Drone-Components:d500")
  (at 78.74 153.67 180)
  (unit 1)
  (exclude_from_sim no)
  (in_bom yes)
  (on_board yes)
  (dnp no)
  (fields_autoplaced yes)
  (property "Reference" "d5h1" (at 83.82 149.2249 0) (effects (font (size 1.27 1.27)) (justify right)))
  (property "Value" "~" (at 83.82 151.7649 0) (effects (font (size 1.27 1.27)) (justify right)))
  (property "Footprint" "" (at 78.74 153.67 0) (effects (font (size 1.27 1.27)) (hide yes)))
  (property "Datasheet" "" (at 78.74 153.67 0) (effects (font (size 1.27 1.27)) (hide yes)))
  (property "Description" "" (at 78.74 153.67 0) (effects (font (size 1.27 1.27)) (hide yes)))
  (pin "COMM-1"))
 (symbol
  (lib_id "Drone-Components:d500")
  (at 54.61 165.1 180)
  (unit 1)
  (exclude_from_sim no)
  (in_bom yes)
  (on_board yes)
  (dnp no)
  (fields_autoplaced yes)
  (property "Reference" "d5h3" (at 59.69 160.6549 0) (effects (font (size 1.27 1.27)) (justify right)))
  (property "Value" "~" (at 59.69 163.1949 0) (effects (font (size 1.27 1.27)) (justify right)))
  (property "Footprint" "" (at 54.61 165.1 0) (effects (font (size 1.27 1.27)) (hide yes)))
  (property "Datasheet" "" (at 54.61 165.1 0) (effects (font (size 1.27 1.27)) (hide yes)))
  (property "Description" "" (at 54.61 165.1 0) (effects (font (size 1.27 1.27)) (hide yes)))
  (pin "COMM-1"))
 (symbol
  (lib_id "Drone-Components:USB_Hub_(IMX418)")
  (at 41.91 81.28 270)
  (mirror x)
  (unit 1)
  (exclude_from_sim no)
  (in_bom yes)
  (on_board yes)
  (dnp no)
  (property "Reference" "UHB-ARDC1" (at 34.29 83.1849 90) (effects (font (size 1.27 1.27)) (justify right)))
  (property "Value" "~" (at 34.29 85.7249 90) (effects (font (size 1.27 1.27)) (justify right)))
  (property "Footprint" "" (at 41.91 81.28 0) (effects (font (size 1.27 1.27)) (hide yes)))
  (property "Datasheet" "" (at 41.91 81.28 0) (effects (font (size 1.27 1.27)) (hide yes)))
  (property "Description" "" (at 41.91 81.28 0) (effects (font (size 1.27 1.27)) (hide yes)))
  (pin "UOUT-2")
  (pin "UOUT-1")
  (pin "P")
  (pin "UIN-1"))
 (symbol
  (lib_id "Drone-Components:Telemetry_Module")
  (at 218.44 88.9 270)
  (unit 1)
  (exclude_from_sim no)
  (in_bom yes)
  (on_board yes)
  (dnp no)
  (fields_autoplaced yes)
  (property "Reference" "TELEM1" (at 201.93 95.7772 90) (effects (font (size 1.27 1.27)) (justify right)))
  (property "Value" "~" (at 201.93 98.3172 90) (effects (font (size 1.27 1.27)) (justify right)))
  (property "Footprint" "" (at 218.44 88.9 0) (effects (font (size 1.27 1.27)) (hide yes)))
  (property "Datasheet" "" (at 218.44 88.9 0) (effects (font (size 1.27 1.27)) (hide yes)))
  (property "Description" "" (at 218.44 88.9 0) (effects (font (size 1.27 1.27)) (hide yes)))
  (pin "POW-3")
  (pin "POW-6")
  (pin "POW-2")
  (pin "COMM-3")
  (pin "COMM-1")
  (pin "COMM-2")
  (pin "COMM-5")
  (pin "COMM-5")
  (pin "POW-1")
  (pin "POW-4"))
 (symbol
  (lib_id "Drone-Components:Video_Unit")
  (at 74.93 104.14 0)
  (mirror y)
  (unit 1)
  (exclude_from_sim no)
  (in_bom yes)
  (on_board yes)
  (dnp no)
  (property "Reference" "VTX_VPU1" (at 74.93 124.46 0) (effects (font (size 1.27 1.27))))
  (property "Value" "~" (at 74.93 127 0) (effects (font (size 1.27 1.27))))
  (property "Footprint" "" (at 74.93 104.14 0) (effects (font (size 1.27 1.27)) (hide yes)))
  (property "Datasheet" "" (at 74.93 104.14 0) (effects (font (size 1.27 1.27)) (hide yes)))
  (property "Description" "" (at 74.93 104.14 0) (effects (font (size 1.27 1.27)) (hide yes)))
  (pin "VPU_1U")
  (pin "VPU-2G")
  (pin "CAM-1")
  (pin "VPU_2U")
  (pin "VPU-21G")
  (pin "VPU-UP")
  (pin "VPU-GND")
  (pin "VPU-24G")
  (pin "VPU-1G")
  (pin "VPU-19G")
  (pin "VPU-32G")
  (pin "VPU-23G"))
 (symbol
  (lib_id "Drone-Components:ArduCam_IMX209")
  (at 36.83 50.8 0)
  (unit 1)
  (exclude_from_sim no)
  (in_bom yes)
  (on_board yes)
  (dnp no)
  (fields_autoplaced yes)
  (property "Reference" "ARDC2" (at 44.45 52.7049 0) (effects (font (size 1.27 1.27)) (justify left)))
  (property "Value" "~" (at 44.45 55.2449 0) (effects (font (size 1.27 1.27)) (justify left)))
  (property "Footprint" "" (at 36.83 50.8 0) (effects (font (size 1.27 1.27)) (hide yes)))
  (property "Datasheet" "" (at 36.83 50.8 0) (effects (font (size 1.27 1.27)) (hide yes)))
  (property "Description" "" (at 36.83 50.8 0) (effects (font (size 1.27 1.27)) (hide yes)))
  (pin "COMM-1"))
 (symbol
  (lib_id "Drone-Components:USB_Hub_(d500)")
  (at 48.26 128.27 270)
  (unit 1)
  (exclude_from_sim no)
  (in_bom yes)
  (on_board yes)
  (dnp no)
  (fields_autoplaced yes)
  (property "Reference" "UHB-d5H1" (at 36.83 123.8249 90) (effects (font (size 1.27 1.27)) (justify right)))
  (property "Value" "~" (at 36.83 126.3649 90) (effects (font (size 1.27 1.27)) (justify right)))
  (property "Footprint" "" (at 48.26 128.27 0) (effects (font (size 1.27 1.27)) (hide yes)))
  (property "Datasheet" "" (at 48.26 128.27 0) (effects (font (size 1.27 1.27)) (hide yes)))
  (property "Description" "" (at 48.26 128.27 0) (effects (font (size 1.27 1.27)) (hide yes)))
  (pin "UOUT-6")
  (pin "P")
  (pin "UIN-1")
  (pin "UOUT-2")
  (pin "UOUT-5")
  (pin "UOUT-4")
  (pin "UOUT-3")
  (pin "UOUT-1"))
 (symbol
  (lib_id "Drone-Components:CAN_HAT")
  (at 121.285 86.36 180)
  (unit 1)
  (exclude_from_sim no)
  (in_bom yes)
  (on_board yes)
  (dnp no)
  (property "Reference" "CAN_HAT1" (at 121.92 118.11 0) (effects (font (size 1.27 1.27))))
  (property "Value" "~" (at 121.92 115.57 0) (effects (font (size 1.27 1.27))))
  (property "Footprint" "" (at 121.285 86.36 0) (effects (font (size 1.27 1.27)) (hide yes)))
  (property "Datasheet" "" (at 121.285 86.36 0) (effects (font (size 1.27 1.27)) (hide yes)))
  (property "Description" "" (at 121.285 86.36 0) (effects (font (size 1.27 1.27)) (hide yes)))
  (pin "OUT-3")
  (pin "OU-3")
  (pin "OUT-1")
  (pin "IN-7")
  (pin "IN-6")
  (pin "IN-5")
  (pin "IN-4")
  (pin "IN-3")
  (pin "IN-2")
  (pin "IN-1"))
 (symbol
  (lib_id "Drone-Components:VTX")
  (at 90.17 125.73 270)
  (unit 1)
  (exclude_from_sim no)
  (in_bom yes)
  (on_board yes)
  (dnp no)
  (fields_autoplaced yes)
  (property "Reference" "VTX1" (at 95.885 115.57 90) (effects (font (size 1.27 1.27))))
  (property "Value" "~" (at 95.885 118.11 90) (effects (font (size 1.27 1.27))))
  (property "Footprint" "" (at 90.17 125.73 0) (effects (font (size 1.27 1.27)) (hide yes)))
  (property "Datasheet" "" (at 90.17 125.73 0) (effects (font (size 1.27 1.27)) (hide yes)))
  (property "Description" "" (at 90.17 125.73 0) (effects (font (size 1.27 1.27)) (hide yes)))
  (pin "OUT-4p"))
 (symbol
  (lib_id "Drone-Components:d500")
  (at 48.26 163.83 180)
  (unit 1)
  (exclude_from_sim no)
  (in_bom yes)
  (on_board yes)
  (dnp no)
  (fields_autoplaced yes)
  (property "Reference" "d5h4" (at 53.34 159.3849 0) (effects (font (size 1.27 1.27)) (justify right)))
  (property "Value" "~" (at 53.34 161.9249 0) (effects (font (size 1.27 1.27)) (justify right)))
  (property "Footprint" "" (at 48.26 163.83 0) (effects (font (size 1.27 1.27)) (hide yes)))
  (property "Datasheet" "" (at 48.26 163.83 0) (effects (font (size 1.27 1.27)) (hide yes)))
  (property "Description" "" (at 48.26 163.83 0) (effects (font (size 1.27 1.27)) (hide yes)))
  (pin "COMM-1"))
 (symbol
  (lib_id "Drone-Components:ArduCam_IMX209")
  (at 50.8 50.8 0)
  (unit 1)
  (exclude_from_sim no)
  (in_bom yes)
  (on_board yes)
  (dnp no)
  (fields_autoplaced yes)
  (property "Reference" "ARDC1" (at 58.42 52.7049 0) (effects (font (size 1.27 1.27)) (justify left)))
  (property "Value" "~" (at 58.42 55.2449 0) (effects (font (size 1.27 1.27)) (justify left)))
  (property "Footprint" "" (at 50.8 50.8 0) (effects (font (size 1.27 1.27)) (hide yes)))
  (property "Datasheet" "" (at 50.8 50.8 0) (effects (font (size 1.27 1.27)) (hide yes)))
  (property "Description" "" (at 50.8 50.8 0) (effects (font (size 1.27 1.27)) (hide yes)))
  (pin "COMM-1"))
 (symbol
  (lib_name "d500_1")
  (lib_id "Drone-Components:d500")
  (at 71.12 154.94 180)
  (unit 1)
  (exclude_from_sim no)
  (in_bom yes)
  (on_board yes)
  (dnp no)
  (fields_autoplaced yes)
  (property "Reference" "d5h2" (at 76.2 150.4949 0) (effects (font (size 1.27 1.27)) (justify right)))
  (property "Value" "~" (at 76.2 153.0349 0) (effects (font (size 1.27 1.27)) (justify right)))
  (property "Footprint" "" (at 71.12 154.94 0) (effects (font (size 1.27 1.27)) (hide yes)))
  (property "Datasheet" "" (at 71.12 154.94 0) (effects (font (size 1.27 1.27)) (hide yes)))
  (property "Description" "" (at 71.12 154.94 0) (effects (font (size 1.27 1.27)) (hide yes)))
  (pin "COMM-1"))
 (symbol
  (lib_id "Drone-Components:d500")
  (at 35.56 165.1 180)
  (unit 1)
  (exclude_from_sim no)
  (in_bom yes)
  (on_board yes)
  (dnp no)
  (fields_autoplaced yes)
  (property "Reference" "d5h6" (at 40.64 160.6549 0) (effects (font (size 1.27 1.27)) (justify right)))
  (property "Value" "~" (at 40.64 163.1949 0) (effects (font (size 1.27 1.27)) (justify right)))
  (property "Footprint" "" (at 35.56 165.1 0) (effects (font (size 1.27 1.27)) (hide yes)))
  (property "Datasheet" "" (at 35.56 165.1 0) (effects (font (size 1.27 1.27)) (hide yes)))
  (property "Description" "" (at 35.56 165.1 0) (effects (font (size 1.27 1.27)) (hide yes)))
  (pin "COMM-1"))
 (symbol
  (lib_id "Drone-Components:PixHawk_6c_Mini")
  (at 163.83 92.71 0)
  (unit 1)
  (exclude_from_sim no)
  (in_bom yes)
  (on_board yes)
  (dnp no)
  (fields_autoplaced yes)
  (property "Reference" "DCTRL1" (at 201.93 82.537 0) (effects (font (size 1.27 1.27))))
  (property "Value" "~" (at 201.93 85.077 0) (effects (font (size 1.27 1.27))))
  (property "Footprint" "" (at 163.83 92.71 0) (effects (font (size 1.27 1.27)) (hide yes)))
  (property "Datasheet" "" (at 163.83 92.71 0) (effects (font (size 1.27 1.27)) (hide yes)))
  (property "Description" "" (at 163.83 92.71 0) (effects (font (size 1.27 1.27)) (hide yes)))
  (pin "T1-2")
  (pin "T2-1")
  (pin "POW-1")
  (pin "POW-3")
  (pin "T2-3")
  (pin "POW-2")
  (pin "T2-2")
  (pin "T1-1")
  (pin "T1-4")
  (pin "T1-7")
  (pin "T1-4")
  (pin "T1-3")
  (pin "T2-4")
  (pin "POW-4")
  (pin "T2-5")
  (pin "POW-5")
  (pin "T2-6")
  (pin "POW-6")
  (pin "C1-1")
  (pin "C1-2")
  (pin "C1-3")
  (pin "C1-4"))
 (symbol
  (lib_id "Drone-Components:d500")
  (at 41.91 163.83 180)
  (unit 1)
  (exclude_from_sim no)
  (in_bom yes)
  (on_board yes)
  (dnp no)
  (fields_autoplaced yes)
  (property "Reference" "d5h5" (at 46.99 159.3849 0) (effects (font (size 1.27 1.27)) (justify right)))
  (property "Value" "~" (at 46.99 161.9249 0) (effects (font (size 1.27 1.27)) (justify right)))
  (property "Footprint" "" (at 41.91 163.83 0) (effects (font (size 1.27 1.27)) (hide yes)))
  (property "Datasheet" "" (at 41.91 163.83 0) (effects (font (size 1.27 1.27)) (hide yes)))
  (property "Description" "" (at 41.91 163.83 0) (effects (font (size 1.27 1.27)) (hide yes)))
  (pin "COMM-1"))
 (sheet_instances
  (path ""
   (page "1")))
 (embedded_fonts no))
